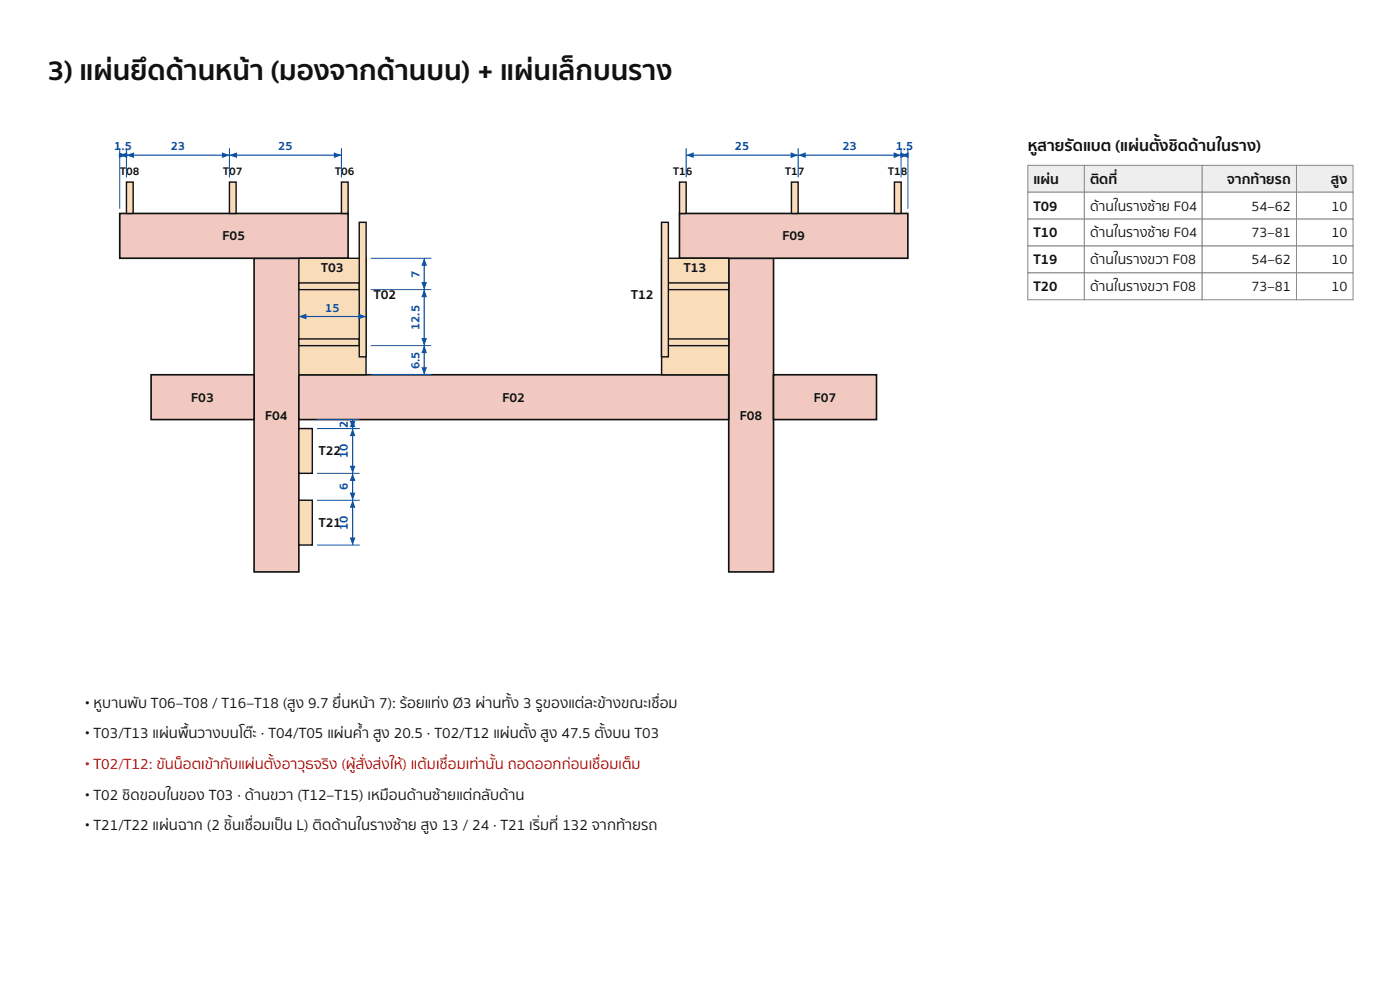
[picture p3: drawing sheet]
<svg xmlns="http://www.w3.org/2000/svg" width="297mm" height="210mm" viewBox="0 0 297 210" stroke-linecap="round" stroke-linejoin="round" font-family="sans-serif">
<path d="M53.9 54.8h9.5v66.5h-9.5z" fill="#f1c9c1"/>
<path d="M53.9 54.8h9.5v66.5h-9.5z" fill="none" stroke="#111" stroke-width=".35"/>
<path d="M154.6 54.8h9.5v66.5h-9.5z" fill="#f1c9c1"/>
<path d="M154.6 54.8h9.5v66.5h-9.5z" fill="none" stroke="#111" stroke-width=".35"/>
<path d="M63.4 79.5h91.2v9.5h-91.2z" fill="#f1c9c1"/>
<path d="M63.4 79.5h91.2v9.5h-91.2z" fill="none" stroke="#111" stroke-width=".35"/>
<path d="M32.1 79.5h21.8v9.5h-21.8z" fill="#f1c9c1"/>
<path d="M32.1 79.5h21.8v9.5h-21.8z" fill="none" stroke="#111" stroke-width=".35"/>
<path d="M164.1 79.5h21.9v9.5h-21.9z" fill="#f1c9c1"/>
<path d="M164.1 79.5h21.9v9.5h-21.9z" fill="none" stroke="#111" stroke-width=".35"/>
<path d="M25.4 45.3h48.5v9.5h-48.5z" fill="#f1c9c1"/>
<path d="M25.4 45.3h48.5v9.5h-48.5z" fill="none" stroke="#111" stroke-width=".35"/>
<path d="M144.2 45.3h48.4v9.5h-48.4z" fill="#f1c9c1"/>
<path d="M144.2 45.3h48.4v9.5h-48.4z" fill="none" stroke="#111" stroke-width=".35"/>
<path d="M63.4 54.8h14.3v24.7h-14.3z" fill="#f9dcb8"/>
<path d="M63.4 54.8h14.3v24.7h-14.3z" fill="none" stroke="#111" stroke-width=".3"/>
<path d="M140.4 54.8h14.2v24.7h-14.2z" fill="#f9dcb8"/>
<path d="M140.4 54.8h14.2v24.7h-14.2z" fill="none" stroke="#111" stroke-width=".3"/>
<path d="M63.4 71.9h12.8v1.4h-12.8z" fill="#f9dcb8"/>
<path d="M63.4 71.9h12.8v1.4h-12.8z" fill="none" stroke="#111" stroke-width=".3"/>
<path d="M63.4 60h12.8v1.4h-12.8z" fill="#f9dcb8"/>
<path d="M63.4 60h12.8v1.4h-12.8z" fill="none" stroke="#111" stroke-width=".3"/>
<path d="M141.8 71.9h12.8v1.4h-12.8z" fill="#f9dcb8"/>
<path d="M141.8 71.9h12.8v1.4h-12.8z" fill="none" stroke="#111" stroke-width=".3"/>
<path d="M141.8 60h12.8v1.4h-12.8z" fill="#f9dcb8"/>
<path d="M141.8 60h12.8v1.4h-12.8z" fill="none" stroke="#111" stroke-width=".3"/>
<path d="M76.2 47.1h1.5v28.6h-1.5z" fill="#f9dcb8"/>
<path d="M76.2 47.1h1.5v28.6h-1.5z" fill="none" stroke="#111" stroke-width=".3"/>
<path d="M140.3 47.1h1.5v28.6h-1.5z" fill="#f9dcb8"/>
<path d="M140.3 47.1h1.5v28.6h-1.5z" fill="none" stroke="#111" stroke-width=".3"/>
<path d="M72.4 38.6h1.5v6.7h-1.5z" fill="#f9dcb8"/>
<path d="M72.4 38.6h1.5v6.7h-1.5z" fill="none" stroke="#111" stroke-width=".3"/>
<path d="M48.7 38.6h1.4v6.7h-1.4z" fill="#f9dcb8"/>
<path d="M48.7 38.6h1.4v6.7h-1.4z" fill="none" stroke="#111" stroke-width=".3"/>
<path d="M26.8 38.6h1.5v6.7h-1.5z" fill="#f9dcb8"/>
<path d="M26.8 38.6h1.5v6.7h-1.5z" fill="none" stroke="#111" stroke-width=".3"/>
<path d="M144.2 38.6h1.4v6.7h-1.4z" fill="#f9dcb8"/>
<path d="M144.2 38.6h1.4v6.7h-1.4z" fill="none" stroke="#111" stroke-width=".3"/>
<path d="M167.9 38.6h1.4v6.7h-1.4z" fill="#f9dcb8"/>
<path d="M167.9 38.6h1.4v6.7h-1.4z" fill="none" stroke="#111" stroke-width=".3"/>
<path d="M189.8 38.6h1.4v6.7h-1.4z" fill="#f9dcb8"/>
<path d="M189.8 38.6h1.4v6.7h-1.4z" fill="none" stroke="#111" stroke-width=".3"/>
<path d="M63.4 106.1h2.9v9.5h-2.9z" fill="#f9dcb8"/>
<path d="M63.4 106.1h2.9v9.5h-2.9z" fill="none" stroke="#111" stroke-width=".3"/>
<path d="M63.4 90.9h2.9v9.5h-2.9z" fill="#f9dcb8"/>
<path d="M63.4 90.9h2.9v9.5h-2.9z" fill="none" stroke="#111" stroke-width=".3"/>
<path d="M78.7 54.8h12.8M78.7 79.5h12.8M78.7 73.3h12.8M78.7 61.4h12.8" fill="none" stroke="#0a4fa3" stroke-width=".21"/>
<path d="M90 73.3v6.2" fill="none" stroke="#0a4fa3" stroke-width=".25"/>
<g fill="#0a4fa3">
<path d="M89.4 77.9h1.2l-.6 1.6z"/>
<path d="M90 73.3l.6 1.6h-1.2z"/>
</g>
<path d="M90 61.4v11.9" fill="none" stroke="#0a4fa3" stroke-width=".25"/>
<g fill="#0a4fa3">
<path d="M89.4 71.7h1.2l-.6 1.6z"/>
<path d="M90 61.4l.6 1.6h-1.2z"/>
</g>
<path d="M90 54.8v6.6" fill="none" stroke="#0a4fa3" stroke-width=".25"/>
<g fill="#0a4fa3">
<path d="M89.4 59.8h1.2l-.6 1.6z"/>
<path d="M90 54.8l.6 1.6h-1.2z"/>
</g>
<path d="M63.4 65.6v.5M77.7 65.6v.5" fill="none" stroke="#0a4fa3" stroke-width=".21"/>
<path d="M63.4 67.1h14.3" fill="none" stroke="#0a4fa3" stroke-width=".25"/>
<g fill="#0a4fa3">
<path d="M63.4 67.1l1.6-.6v1.2z"/>
<path d="M76.1 66.5l1.6 .6-1.6 .6z"/>
</g>
<path d="M25.4 31.4v12.9M26.8 31.4v6.2M48.7 31.4v6.2M72.4 31.4v6.2" fill="none" stroke="#0a4fa3" stroke-width=".21"/>
<path d="M25.4 32.9h1.4" fill="none" stroke="#0a4fa3" stroke-width=".25"/>
<g fill="#0a4fa3">
<path d="M25.4 32.9l1.6-.6v1.2z"/>
<path d="M25.2 32.3l1.6 .6-1.6 .6z"/>
</g>
<path d="M26.8 32.9h21.9" fill="none" stroke="#0a4fa3" stroke-width=".25"/>
<g fill="#0a4fa3">
<path d="M26.8 32.9l1.6-.6v1.2z"/>
<path d="M47.1 32.3l1.6 .6-1.6 .6z"/>
</g>
<path d="M48.7 32.9h23.7" fill="none" stroke="#0a4fa3" stroke-width=".25"/>
<g fill="#0a4fa3">
<path d="M48.7 32.9l1.6-.6v1.2z"/>
<path d="M70.8 32.3l1.6 .6-1.6 .6z"/>
</g>
<path d="M145.6 31.4v6.2M169.3 31.4v6.2M191.2 31.4v6.2M192.6 31.4v12.9" fill="none" stroke="#0a4fa3" stroke-width=".21"/>
<path d="M145.6 32.9h23.7" fill="none" stroke="#0a4fa3" stroke-width=".25"/>
<g fill="#0a4fa3">
<path d="M145.6 32.9l1.6-.6v1.2z"/>
<path d="M167.7 32.3l1.6 .6-1.6 .6z"/>
</g>
<path d="M169.3 32.9h21.9" fill="none" stroke="#0a4fa3" stroke-width=".25"/>
<g fill="#0a4fa3">
<path d="M169.3 32.9l1.6-.6v1.2z"/>
<path d="M189.6 32.3l1.6 .6-1.6 .6z"/>
</g>
<path d="M191.2 32.9h1.4" fill="none" stroke="#0a4fa3" stroke-width=".25"/>
<g fill="#0a4fa3">
<path d="M191.2 32.9l1.6-.6v1.2z"/>
<path d="M191 32.3l1.6 .6-1.6 .6z"/>
</g>
<path d="M67.3 90.9h9M67.3 115.6h9M67.3 106.1h9M67.3 100.4h9" fill="none" stroke="#0a4fa3" stroke-width=".21"/>
<path d="M74.8 106.1v9.5" fill="none" stroke="#0a4fa3" stroke-width=".25"/>
<g fill="#0a4fa3">
<path d="M74.2 114h1.2l-.6 1.6z"/>
<path d="M74.8 106.1l.6 1.6h-1.2z"/>
</g>
<path d="M74.8 100.4v5.7" fill="none" stroke="#0a4fa3" stroke-width=".25"/>
<g fill="#0a4fa3">
<path d="M74.2 104.5h1.2l-.6 1.6z"/>
<path d="M74.8 100.4l.6 1.6h-1.2z"/>
</g>
<path d="M74.8 90.9v9.5" fill="none" stroke="#0a4fa3" stroke-width=".25"/>
<g fill="#0a4fa3">
<path d="M74.2 98.8h1.2l-.6 1.6z"/>
<path d="M74.8 90.9l.6 1.6h-1.2z"/>
</g>
<path d="M67.3 90.9h9M67.3 89h9" fill="none" stroke="#0a4fa3" stroke-width=".21"/>
<path d="M74.8 89v1.9" fill="none" stroke="#0a4fa3" stroke-width=".25"/>
<g fill="#0a4fa3">
<path d="M74.2 89.3h1.2l-.6 1.6z"/>
<path d="M74.8 89l.6 1.6h-1.2z"/>
</g>
<path d="M218.1 35.1h12v5.7h-12z" fill="#eee"/>
<path d="M218.1 35.1h12v5.7h-12z" fill="none" stroke="#888" stroke-width=".21"/>
<path d="M230.1 35.1h25v5.7h-25z" fill="#eee"/>
<path d="M230.1 35.1h25v5.7h-25z" fill="none" stroke="#888" stroke-width=".21"/>
<path d="M255.1 35.1h20v5.7h-20z" fill="#eee"/>
<path d="M255.1 35.1h20v5.7h-20z" fill="none" stroke="#888" stroke-width=".21"/>
<path d="M275.1 35.1h12v5.7h-12z" fill="#eee"/>
<path d="M275.1 35.1h12v5.7h-12z" fill="none" stroke="#888" stroke-width=".21"/>
<path d="M218.1 40.8h12v5.7h-12z" fill="#fff"/>
<path d="M218.1 40.8h12v5.7h-12z" fill="none" stroke="#888" stroke-width=".21"/>
<path d="M230.1 40.8h25v5.7h-25z" fill="#fff"/>
<path d="M230.1 40.8h25v5.7h-25z" fill="none" stroke="#888" stroke-width=".21"/>
<path d="M255.1 40.8h20v5.7h-20z" fill="#fff"/>
<path d="M255.1 40.8h20v5.7h-20z" fill="none" stroke="#888" stroke-width=".21"/>
<path d="M275.1 40.8h12v5.7h-12z" fill="#fff"/>
<path d="M275.1 40.8h12v5.7h-12z" fill="none" stroke="#888" stroke-width=".21"/>
<path d="M218.1 46.5h12v5.7h-12z" fill="#fff"/>
<path d="M218.1 46.5h12v5.7h-12z" fill="none" stroke="#888" stroke-width=".21"/>
<path d="M230.1 46.5h25v5.7h-25z" fill="#fff"/>
<path d="M230.1 46.5h25v5.7h-25z" fill="none" stroke="#888" stroke-width=".21"/>
<path d="M255.1 46.5h20v5.7h-20z" fill="#fff"/>
<path d="M255.1 46.5h20v5.7h-20z" fill="none" stroke="#888" stroke-width=".21"/>
<path d="M275.1 46.5h12v5.7h-12z" fill="#fff"/>
<path d="M275.1 46.5h12v5.7h-12z" fill="none" stroke="#888" stroke-width=".21"/>
<path d="M218.1 52.2h12v5.7h-12z" fill="#fff"/>
<path d="M218.1 52.2h12v5.7h-12z" fill="none" stroke="#888" stroke-width=".21"/>
<path d="M230.1 52.2h25v5.7h-25z" fill="#fff"/>
<path d="M230.1 52.2h25v5.7h-25z" fill="none" stroke="#888" stroke-width=".21"/>
<path d="M255.1 52.2h20v5.7h-20z" fill="#fff"/>
<path d="M255.1 52.2h20v5.7h-20z" fill="none" stroke="#888" stroke-width=".21"/>
<path d="M275.1 52.2h12v5.7h-12z" fill="#fff"/>
<path d="M275.1 52.2h12v5.7h-12z" fill="none" stroke="#888" stroke-width=".21"/>
<path d="M218.1 57.9h12v5.7h-12z" fill="#fff"/>
<path d="M218.1 57.9h12v5.7h-12z" fill="none" stroke="#888" stroke-width=".21"/>
<path d="M230.1 57.9h25v5.7h-25z" fill="#fff"/>
<path d="M230.1 57.9h25v5.7h-25z" fill="none" stroke="#888" stroke-width=".21"/>
<path d="M255.1 57.9h20v5.7h-20z" fill="#fff"/>
<path d="M255.1 57.9h20v5.7h-20z" fill="none" stroke="#888" stroke-width=".21"/>
<path d="M275.1 57.9h12v5.7h-12z" fill="#fff"/>
<path d="M275.1 57.9h12v5.7h-12z" fill="none" stroke="#888" stroke-width=".21"/>
<text font-size="6" fill="#111" x="10.1" y="17.1">3) แผ่ นยึ ดด้ านหน้ า (มองจากด้ านบน) + แผ่ นเล็ กบนราง</text>
<text font-size="3.4" fill="#111" x="218.1" y="32.1">หู สายรั ดแบต (แผ่ นตั้ งชิ ดด้ านในราง)</text>
<g font-size="3.2" fill="#111">
<text x="18.1" y="150.1">• หู บานพั บ T06–T08 / T16–T18 (สู ง 9.7 ยื่ นหน้ า 7): ร้ อยแท่ ง Ø3 ผ่ านทั้ ง 3 รู ของแต่ ละข้ างขณะเชื่ อม</text>
<text x="18.1" y="156.6">• T03/T13 แผ่ นพื้ นวางบนโต๊ ะ · T04/T05 แผ่ นค้ำ</text>
<text x="79.1" y="156.6">สู ง 20.5 · T02/T12 แผ่ นตั้ ง สู ง 47.5 ตั้ งบน T03</text>
<text x="18.1" y="169.5">• T02 ชิ ดขอบในของ T03 · ด้ านขวา (T12–T15) เหมื อนด้ านซ้ ายแต่ กลั บด้ าน</text>
<text x="18.1" y="176.1">• T21/T22 แผ่ นฉาก (2 ชิ้ นเชื่ อมเป็ น L) ติ ดด้ านในรางซ้ าย สู ง 13 / 24 · T21 เริ่ มที่</text>
<text x="119.3" y="176.1">132 จากท้ ายรถ</text>
</g>
<text font-size="3.2" fill="#b00000" x="18.1" y="163">• T02/T12: ขั นน็ อตเข้ ากั บแผ่ นตั้ งอาวุ ธจริ ง (ผู้ สั่ งส่ งให้ ) แต้ มเชื่ อมเท่ านั้ น ถอดออกก่ อนเชื่ อมเต็ ม</text>
<g font-size="3" fill="#111">
<text x="219.2" y="38.9">แผ่ น</text>
<text x="231.3" y="38.9">ติ ดที่</text>
<text x="260.3" y="38.9">จากท้ ายรถ</text>
<text x="282.4" y="38.9">สู ง</text>
<text x="219.2" y="44.6">T09</text>
<text x="231.3" y="44.6">ด้ านในรางซ้ าย F04</text>
<text x="265.5" y="44.6">54–62</text>
<text x="282.5" y="44.6">10</text>
<text x="219.2" y="50.3">T10</text>
<text x="231.3" y="50.3">ด้ านในรางซ้ าย F04</text>
<text x="265.5" y="50.3">73–81</text>
<text x="282.5" y="50.3">10</text>
<text x="219.2" y="56">T19</text>
<text x="231.3" y="56">ด้ านในรางขวา F08</text>
<text x="265.5" y="56">54–62</text>
<text x="282.5" y="56">10</text>
<text x="219.2" y="61.7">T20</text>
<text x="231.3" y="61.7">ด้ านในรางขวา F08</text>
<text x="265.5" y="61.7">73–81</text>
<text x="282.5" y="61.7">10</text>
</g>
<g font-size="2.8" fill="#111">
<text x="47.2" y="51">F05</text>
<text x="166" y="51">F09</text>
<text x="68.2" y="57.6">T03</text>
<text x="145.1" y="57.6">T13</text>
<text x="79.3" y="63.3">T02</text>
<text x="133.9" y="63.3">T12</text>
<text x="40.6" y="85.2">F03</text>
<text x="56.3" y="89">F04</text>
<text x="106.6" y="85.2">F02</text>
<text x="157" y="89">F08</text>
<text x="172.6" y="85.2">F07</text>
<text x="67.7" y="96.6">T22</text>
<text x="67.7" y="111.7">T21</text>
</g>
<g font-size="2.6" fill="#0a4fa3">
<text x="24.2" y="31.9">1</text>
<text x="25.8" y="31.9">.5</text>
<text x="36.2" y="31.9">23</text>
<text x="59" y="31.9">25</text>
<text x="155.9" y="31.9">25</text>
<text x="178.7" y="31.9">23</text>
<text x="190" y="31.9">1</text>
<text x="191.5" y="31.9">.5</text>
<text x="89" y="58.8" transform="rotate(-90 89 58.8)">7</text>
<text x="69" y="66.1">15</text>
<text x="89" y="70" transform="rotate(-90 89 70)">12.5</text>
<text x="89" y="78.2" transform="rotate(-90 89 78.2)">6.5</text>
<text x="73.8" y="90.7" transform="rotate(-90 73.8 90.7)">2</text>
<text x="73.8" y="97.1" transform="rotate(-90 73.8 97.1)">10</text>
<text x="73.8" y="104" transform="rotate(-90 73.8 104)">6</text>
<text x="73.8" y="112.3" transform="rotate(-90 73.8 112.3)">10</text>
</g>
<g font-size="2.4" fill="#111">
<text x="25.5" y="37.2">T08</text>
<text x="47.4" y="37.2">T07</text>
<text x="71.1" y="37.2">T06</text>
<text x="142.8" y="37.2">T16</text>
<text x="166.6" y="37.2">T17</text>
<text x="188.4" y="37.2">T18</text>
</g>
</svg>
